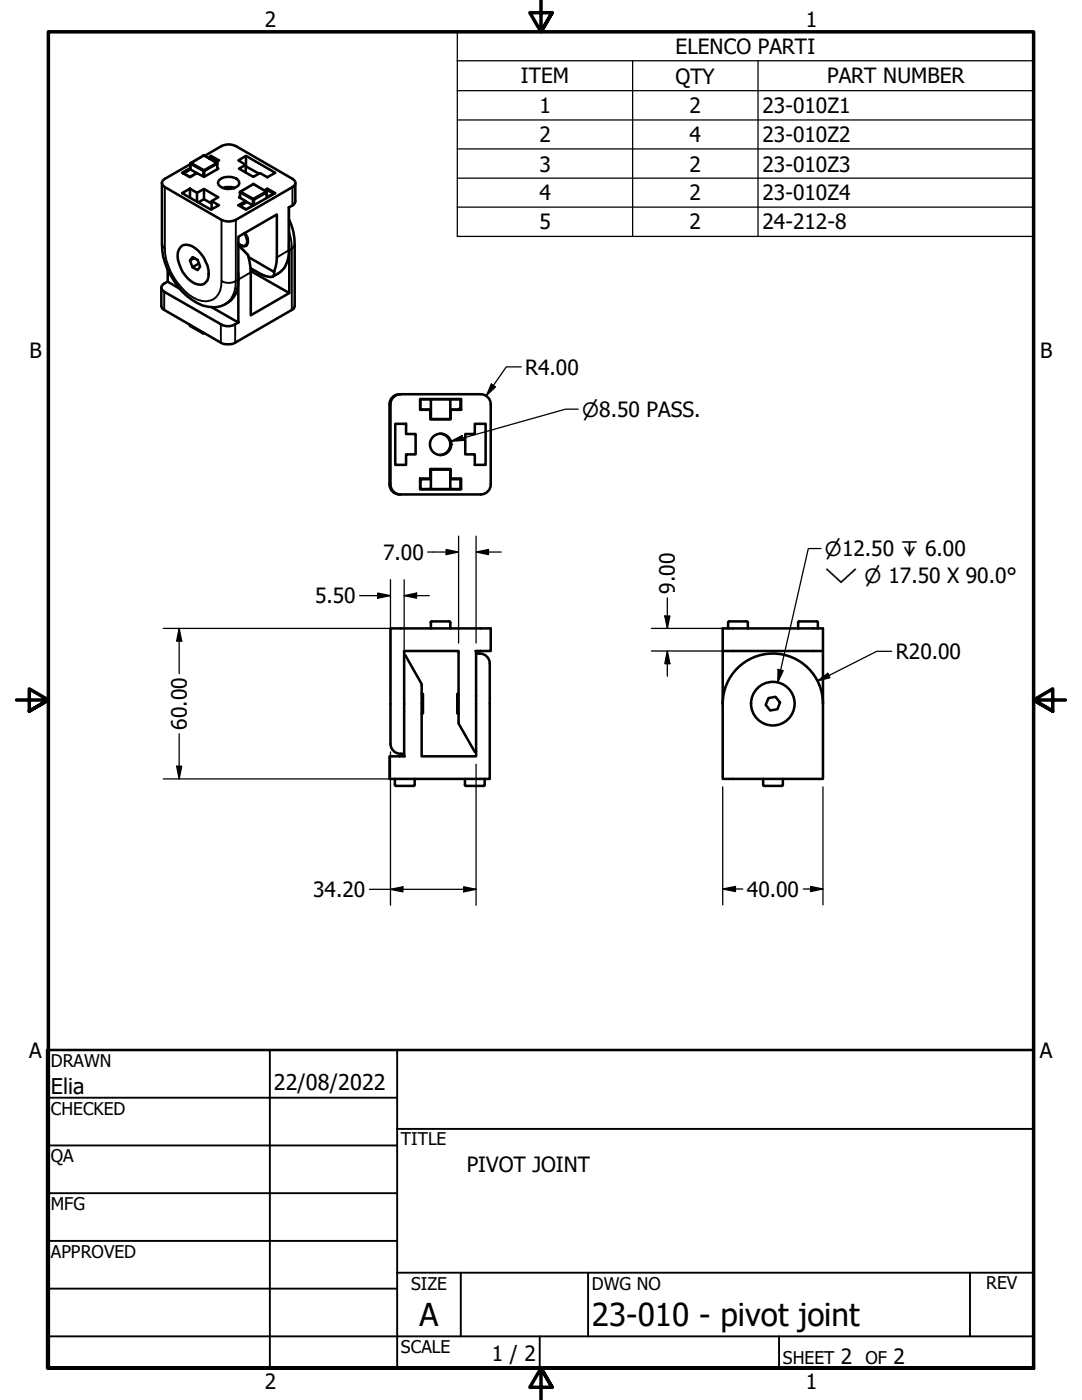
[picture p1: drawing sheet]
<svg xmlns="http://www.w3.org/2000/svg" width="216mm" height="279mm" viewBox="0 0 216 279" stroke-linecap="round" stroke-linejoin="round" font-family="sans-serif">
<!-- layer: Visibile (ANSI) -->
<g fill="none" stroke="#000" stroke-width=".51">
<path d="M32.3 36.5v12.3a14.3 14.3 0 0 0 8.1 12.2 5.2 5.2 0 0 0 7.2-5.2v-8.6l7.6-4.4v8.6a6 6 0 0 1-.6 2.8l-5-2.9M36.3 38.5l1.6-.8 1.4 .8 1.4-.8 2.9 1.7-1.4 .7 1.5 .9-1.6 .8zM36.6 34.6h.1M37.9 37.7v1.7M38 33.5l-1.7 1 1.6 .9 1.4-.9 1.4 .8 2.9-1.6-.2-.2M38 33.8l1.3 .7M38 32.6v1.2M38 33.8l-1.4 .7M38.1 32.5l-.1 .2M39.3 38.5v1.8M40.7 37.7v2.1l-1.1 .6M40.7 39.8l1.5 .8"/>
<path d="M40.8 31.1l2.4 1.4M40.8 31h-.2l-2.5 1.5M40.8 31.1l3.4-2a3.3 3.3 0 0 1 2.9 0l11.3 6.6 .5 .6v.4l-.5 .6-11.3 6.6a3.3 3.3 0 0 1-2.9 0l-11.3-6.6-.6-.6v-.4l.6-.6 5.1-2.9M41.5 31.5l.6-.4 1.6 .9-.6 .4M42 31.5h.2M42 31.4l-.3 .2M42.1 31.1v.3M42.2 31.4l1.2 .8-.2-.1M43.3 32.5l.1 .2M43.4 32.6v1.2M43.8 35.9a2.78 2.78 0 0 1 3.9 .4 1.05 1.05 0 0 1-1 1.2 2.54 2.54 0 0 1-3.2-.9l.1-.4zM44.4 37.5a3.7 3.7 0 0 1 2.4 0"/>
<path d="M46.7 37.5v.1M47.6 32l1.5-.9 5.8 3.4-1.6 .9-1.4-.9-1.4 .8-2.8-1.6 1.3-.8zM49 32.9v1.5M49 33.2h.1M49.1 31.1v2.1l2.6 1.5M50.5 36.7h.2M50.5 36.8l-2.6 1.5v1.2M50.7 36.8l2.4 1.4M52.8 38l.5-.3 1.6 .8-5.8 3.3-1.5-.8 1.4-.9-1.3-.7 .2-.2M53 38.1l.5-.2 1.1 .7M53.2 38.2l.1 .2M53.2 38.4v1.1"/>
<path d="M53.3 37.7v.2M54.6 38.6h.1M58.9 36.5v3.7a1.55 1.55 0 0 1-1.3 1.2M33.5 56.2a1.48 1.48 0 0 0-1.3 1.4l.6 .6 11.3 6.5a3.1 3.1 0 0 0 3.5-.4l-5.3-3M33.5 56.2l2.3 1.4M33.5 53.8v2.4M36.1 49.3a2.01 2.01 0 0 1 2.8 .2 6.9 6.9 0 0 1 2.7 5.8 1.74 1.74 0 0 1-2.7 1.3 6.5 6.5 0 0 1-3.4-6.2zM37.9 52l.5 1.3 1.3-.7M38.7 51.5l-.8 .5 .5-.7 1 .6 .5 1.3-.5 .7-1-.6M42.2 40.1v1.7M48.7 46.5a2.32 2.32 0 0 1 .4 2.4 1.07 1.07 0 0 1-1.5-.3M48.9 46.5a2.08 2.08 0 0 1 .2 2.5 .89 .89 0 0 1-1.1-.1"/>
<path d="M49 40.1v.3M49.1 49v.1M50 54.1l7.7 4.4M50.5 41l-1.3-.7-1.4 .8h.2M52.3 54.8h.1M57.7 48.9v9.6l-7.7 4.4v-8.5l-.2-2.2a2.69 2.69 0 0 0-1.3-2.4l-.9-.8M57.7 43.8a11.1 11.1 0 0 1 1.1 5v12.3l-.3 .6-11.6 6.7a3.2 3.2 0 0 1-2.8 0l-11.7-6.7-.2-.6v-3.7M57.7 41.4v8.5a5 5 0 0 1-3.6 5.4 7.5 7.5 0 0 1-4.1-1.8M37.8 64.9l.2 .2M37.9 64.8v.1M38 65.1l2.4 1.4h.3M79.7 78.7a2 2 0 0 0-2 2v15.9"/>
<path d="M79.8 78.7h16.1M79.9 78.7a2 2 0 0 0-2 2v15.9M83.8 79.6h8.2v2.2h-2.1v1.9h-4v-1.9h-2.1zM83.9 79.9v1.6l.2 .2M84.1 79.7h7.6M84.1 79.7l-.2 .2M86 79.9v3.5M86.1 79.7l-.2 .2M89.6 79.7l.3 .2M89.9 79.9v3.5M91.7 79.7l.2 .2M91.9 79.9v1.8l-.2-.2"/>
<path d="M95.9 78.7a2 2 0 0 1 2 2v15.9M77.7 96.7a2 2 0 0 0 2 2M77.9 96.7a2 2 0 0 0 2 2M78.9 84.6h2.1v2h1.9v4.1h-1.9v2.1h-2.1zM79.8 98.7h16.1M83.8 95.5h2.1v-1.9h4v1.9h2.1v2.2h-8.2zM83.9 95.6h2.1M83.9 97.4l.2 .2M84.1 97.6h7.6M84.1 95.8l-.2-.2v1.8M84.1 81.7h1.9M85.9 83.4l.3 .2h3.4l.3-.2"/>
<path d="M85.9 97.4l.2 .2M86 93.9v3.5M86.1 93.7l-.2 .2M86.2 93.7h3.5M87.8 86.6a2.13 2.13 0 0 1 2.1 2.1 2.13 2.13 0 0 1-2.1 2.1M89.6 93.7l.3 .2M89.9 93.9v3.5M89.9 81.7h2M89.9 95.6h1.8M89.9 97.4l-.3 .2M91.7 95.6l.2 .2M91.9 95.8v1.6"/>
<path d="M91.9 97.4l-.2 .2M94.7 84.6h2.2v8.2h-2.2v-2.1h-1.9v-4.1h1.9zM97.9 96.7a2 2 0 0 1-2 2M80.9 130.9h-.2M84.1 138.4h.2M84.3 138.4l.1 .2v3.7l-.1 .1zM85.9 124.2l.2-.2h3.6l.2 .2M86 124.2v1.2M89.9 124.2v1.2M91.4 138.4v4l-.2-.1v-3.7zM91.4 138.4h.1M94.9 129.9h3v-4.5h-20v23.1"/>
<path d="M95 129.9v21h-10.9v-14.4l-3.2-5.7M95 130.4h.8M95.7 130.4a2 2 0 0 1 2 2.1v22.9h-20v-4.5h3.1M144.2 129.9v25.5h20v-30h-20v4.5h20M145.3 124.2v1.2M145.5 124h3.5M145.5 124l-.2 .2M149 124l.2 .2M149.2 124.2v1.2M153.4 139.3l1.3-.2 .9 1.1-.5 1.3-1.4 .3-.9-1.1zM159.3 124.2v1.2M159.4 124h3.6"/>
<path d="M159.5 124l-.2 .2M163 124l.2 .2M163.2 124.2v1.2M77.9 148.4a2 2 0 0 0 2 2M78.8 155.4v1.2l.2 .2h3.5l.2-.2v-1.2M79.9 150.4h.7M84.1 142.4h.2M91.4 142.4h.1M92.8 155.4v1.2l.2 .2h3.5M94.7 150.1l-3.2-5.7v-14.5h-10.9v21M95 150h-.2M96.7 155.4v1.2l-.2 .2"/>
<path d="M144.2 140.4a10 10 0 0 1 10-10 10 10 0 0 1 10 10M152.3 155.4v1.2l.2 .2M152.5 156.8h3.5M156.2 155.4v1.2l-.2 .2"/>
<circle cx="87.9" cy="88.7" r="2.13"/>
<circle cx="154.2" cy="140.4" r="4.4"/>
</g>
<!-- layer: Visibile sottile (ANSI) -->
<g fill="none" stroke="#000" stroke-width=".38">
<path d="M32.9 37.3v12.3M36.6 34.5l.2 .1-.2 .1M37.8 35.3h.2M38 32.6v.2M38 32.8l2.5 1.4v1M38 32.8v1l-1.2 .8 1.1 .6 1.3-.7M38.1 32.5h.1M38.2 32.5l-.2 .3M38.2 32.5l2.5 1.4M38.2 32.5l2.5-1.4 2.5 1.4M40.6 31.1h.2M40.6 34l.1-.1 .1 .3h-.3z"/>
<path d="M41.8 31.7l.3-.2 1.1 .6-.3 .2M42 31.4h.2M43.2 32.5l.1 .3M43.2 32.5h.1M43.2 32.5l-2.5 1.4M43.3 32.8l-2.5 1.4v1M43.3 32.8v1M43.4 32.6l-.1 .2M47.9 38.4v.1M47.9 38.5v1M47.9 38.5l2.5 1.4M48 38.2h.1"/>
<path d="M48.1 38.2l-.2 .3M48.1 38.2l2.4-1.4 2.5 1.4M48.1 38.2l2.4 1.4 2.5-1.4M50.4 39.9v1.1l-1.3 .7-1.1-.6 1.3-.8M50.5 36.8h.2M50.5 39.6l.2 .3h-.3zM53 38.2l.2 .3v-.1M53 38.2l.3-.2 1.2 .6-1.3 .7M53 38.2h.1M53.2 39.5v-1l-2.5 1.4v1.1M53.3 38h.2M54.6 38.6h-.1l.1 .1"/>
<path d="M58.4 37.3v3.7M32.3 48.8l.3 .5 .3 .3a12.6 12.6 0 0 0 5.6 9.8 3.4 3.4 0 0 0 5.6-2.3l.1-1a2.78 2.78 0 0 0 2.9 0 5.2 5.2 0 0 1-2.1 4.6M32.8 58.2v3.6M33.5 53.9v2.4M44.2 43.9v12.2M47.1 43.9v12.2l.5-.3M47.5 57v7.3M47.6 49l1.9 2M47.6 54.4v1.4M47.6 55.8h.1M47.6 55.8v8.5M49 41.8h.2"/>
<path d="M50 53.5l2.3 1.3a2.48 2.48 0 0 0 2.1 .4l.3-.6-.1-.4M50 54.4l-2.4 1.4M54.7 54.1a.78 .78 0 0 1-.2 1.1M55.2 51.4l2.4-1.4a5 5 0 0 1-2 4.5M57.6 41.4l.1 8.5M57.7 46l.5 2.5v1.2l.3-.3 .3-.6M57.7 49.9l.5-.2v12.1M37.9 64.9l.1 .2M38 64.8v.2l2.4 1.4v-.1M40.6 66.4l-.2 .1M40.7 66.4l-.1 .1M44.1 64.7v3.7"/>
<path d="M46.9 64.7v3.7"/>
</g>
<!-- layer: Simbolo (ANSI) -->
<g fill="none" stroke="#000" stroke-width=".25">
<path d="M91.2 12.1v-5.7h115v5.7M91.2 12.1h115v6M91.2 12.1v35.1h115v-29.1M91.2 18.1h115M126.2 12.1v35.1M151.3 12.1v35.1M91.2 23.9h115M91.2 29.7h115M91.2 35.6h115M91.2 41.3h115M90 88.1l2.2-1.2 .3 1zM115.4 81.7h-2.6l-22.8 6.4"/>
<path d="M163.8 109.5h-2.5l-6.1 26.6M155.3 133.6l1 .3-1.1 2.2z"/>
</g>
<!-- layer: Bordo (ANSI) -->
<path d="M107.9 0v6.4l-2.2-3.9h4.5l-2.3 3.9 2.3-3.9M3.3 139.7h6.4l-3.9-2.2v4.4l3.9-2.2-3.9 2.2M212.6 139.7h-6.4l3.9-2.2v4.4l-3.9-2.2 3.9 2.2M9.7 273v-266.6h196.5v266.6h-196.5h196.5M110.2 276.9l-2.3-3.9 2.3 3.9h-4.5l2.2-3.9v6.4" fill="none" stroke="#000" stroke-width=".7"/>
<!-- layer: Titolo (ANSI) -->
<g fill="none" stroke="#000" stroke-width=".38">
<path d="M9.4 219.1h69.8M53.8 209.5v63.5M79.2 209.5v63.5M9.4 228.6h69.8M9.4 238.1h69.8M79.2 225.3h127M9.4 247.6h69.8M9.4 257.2h69.8M79.2 254h127M91.9 254v12.7M117.3 254v12.7M193.5 254v12.7"/>
<path d="M9.4 266.7h196.8M107.7 266.7v6.3M155.4 266.7v6.3"/>
</g>
<path d="M9.4 209.5h196.8v63.5h-196.8z" fill="none" stroke="#000" stroke-width=".51"/>
<!-- layer: Simbolo (ANSI) -->
<g fill="#000">
<path d="M90 88.1l2.2-1.2 .3 1z" fill-rule="evenodd"/>
<path d="M155.3 133.6l1 .3-1.1 2.2z" fill-rule="evenodd"/>
</g>
<!-- layer: Quota (ANSI) -->
<g fill="none" stroke="#000" stroke-width=".25">
<path d="M98 76.6l.9 .6-1.9 1.8zM104 73.2h-3l-4 5.8M71.8 118.9h6.1M75.4 118.4l2.5 .5-2.5 .5zM77.9 115.7v23.1M80.6 118.9l2.5-.5v1zM80.6 118.9h5.1M80.6 115.7v23.1M85.3 110.2h6.2M89 109.7l2.5 .5-2.5 .5zM91.5 107v21.3M95 110.2l2.5-.5v1z"/>
<path d="M95 107v21.3M95 110.2h5M133.2 119.3v6.1M32.6 125.4h45.7M35.8 125.4l.5 2.6h-1.1zM35.8 125.4v9M130 125.4h14.7M130 129.9h14.7M132.7 122.9h1l-.5 2.5zM133.2 129.9l.5 2.6h-1zM133.2 129.9v5M163.1 135.9l2.1-1.5 .4 .9z"/>
<path d="M177.9 130h-3l-11.8 5.9M32.6 155.4h45.6M35.2 152.9h1.1l-.5 2.5zM35.8 146.4v9M77.9 150.1v30.6M95 152.5v28.2M144.2 157v23.6M164.2 157v23.6M73.7 177.5h21.3M77.9 177.5l2.5-.5v1zM92.5 177l2.5 .5-2.5 .5zM144.2 177.4l2.5-.5v1z"/>
<path d="M144.2 177.4h4M160.3 177.4h3.9M161.7 176.9l2.5 .5-2.5 .5z"/>
</g>
<g fill="#000">
<path d="M98 76.6l.9 .6-1.9 1.8z" fill-rule="evenodd"/>
<path d="M75.4 118.4l2.5 .5-2.5 .5z" fill-rule="evenodd"/>
<path d="M80.6 118.9l2.5-.5v1z" fill-rule="evenodd"/>
<path d="M89 109.7l2.5 .5-2.5 .5z" fill-rule="evenodd"/>
<path d="M95 110.2l2.5-.5v1z" fill-rule="evenodd"/>
<path d="M35.8 125.4l.5 2.6h-1.1z" fill-rule="evenodd"/>
<path d="M132.7 122.9h1l-.5 2.5z" fill-rule="evenodd"/>
<path d="M133.2 129.9l.5 2.6h-1z" fill-rule="evenodd"/>
<path d="M163.1 135.9l2.1-1.5 .4 .9z" fill-rule="evenodd"/>
<path d="M35.2 152.9h1.1l-.5 2.5z" fill-rule="evenodd"/>
<path d="M77.9 177.5l2.5-.5v1z" fill-rule="evenodd"/>
<path d="M92.5 177l2.5 .5-2.5 .5z" fill-rule="evenodd"/>
<path d="M144.2 177.4l2.5-.5v1z" fill-rule="evenodd"/>
<path d="M161.7 176.9l2.5 .5-2.5 .5z" fill-rule="evenodd"/>
</g>
<g font-size="6.3">
<text x="83.7" y="264.5">A</text>
<text x="118.1" y="264.7">23-010 - pivot joint</text>
</g>
<g font-size="4.3">
<text x="10.2" y="218.2">Elia</text>
<text x="54.6" y="217.6">22/08/2022</text>
</g>
<g font-size="4.2">
<text x="52.8" y="5.3">2</text>
<text x="160.8" y="5.3">1</text>
<text x="134.8" y="10.8">ELENCO PARTI</text>
<text x="103.9" y="16.6">ITEM</text>
<text x="134.8" y="16.7">QTY</text>
<text x="165" y="16.6">PART NUMBER</text>
<text x="107.6" y="22.5">1</text>
<text x="137.6" y="22.6">2</text>
<text x="152.1" y="22.6">23-010Z1</text>
<text x="107.6" y="28.4">2</text>
<text x="137.6" y="28.4">4</text>
<text x="152.1" y="28.4">23-010Z2</text>
<text x="107.6" y="34.2">3</text>
<text x="137.6" y="34.2">2</text>
<text x="152.1" y="34.2">23-010Z3</text>
<text x="107.6" y="39.9">4</text>
<text x="137.6" y="40">2</text>
<text x="152.1" y="40">23-010Z4</text>
<text x="107.6" y="45.8">5</text>
<text x="137.6" y="45.8">2</text>
<text x="152.1" y="45.8">24-212-8</text>
<text x="5.9" y="71.4">B</text>
<text x="207.6" y="71.4">B</text>
<text x="104.8" y="74.7">R4.00</text>
<text x="76.5" y="111.7">7.00</text>
<text x="134.7" y="118.5" transform="rotate(-90 134.7 118.5)">9.00</text>
<text x="62.9" y="120.4">5.50</text>
<text x="178.8" y="131.5">R20.00</text>
<text x="37.3" y="145.7" transform="rotate(-90 37.3 145.7)">60.00</text>
<text x="62.5" y="179">34.20</text>
<text x="149" y="178.9">40.00</text>
<text x="5.8" y="211.1">A</text>
<text x="207.5" y="211.1">A</text>
<text x="93.2" y="233.9">PIVOT JOINT</text>
<text x="98.1" y="271.7">1 / 2</text>
<text x="167.8" y="272.2">2</text>
<text x="178.3" y="272.2">2</text>
<text x="52.8" y="277.1">2</text>
<text x="160.8" y="277.1">1</text>
</g>
<g font-size="3.9">
<text x="116.1" y="83.2">⌀8.50 PASS.</text>
<text x="164.6" y="111">⌀12.50 ↧ 6.00</text>
<text x="164.6" y="116.3">⌵ ⌀ 17.50 X 90.0°</text>
</g>
<g font-size="3.5">
<text x="10.2" y="212.9">DRAWN</text>
<text x="10.2" y="222.4">CHECKED</text>
<text x="10.2" y="232">QA</text>
<text x="80" y="228.6">TITLE</text>
<text x="10.2" y="241.5">MFG</text>
<text x="10.2" y="251">APPROVED</text>
<text x="82" y="257.4">SIZE</text>
<text x="118.1" y="257.4">DWG NO</text>
<text x="196.8" y="257.3">REV</text>
<text x="80" y="270.1">SCALE</text>
<text x="156.2" y="272.2">SHEET</text>
<text x="172.7" y="272.2">OF</text>
</g>
</svg>
